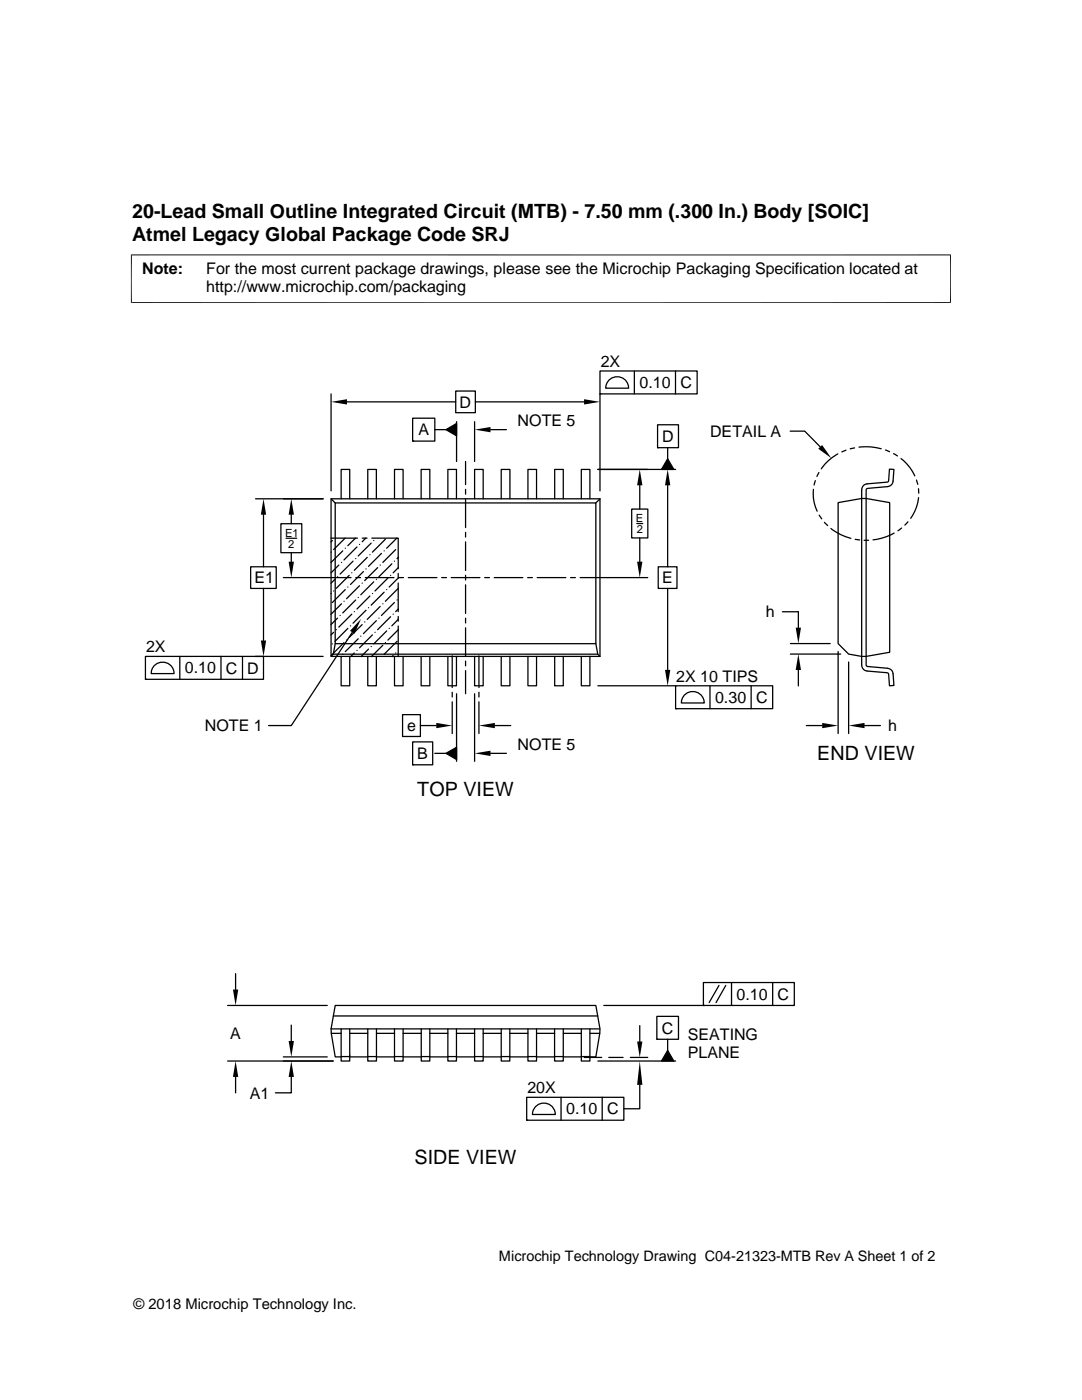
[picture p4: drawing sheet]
<svg xmlns="http://www.w3.org/2000/svg" width="216mm" height="279mm" viewBox="0 0 216 279" stroke-linecap="round" stroke-linejoin="round" font-family="sans-serif">
<g fill="none" stroke="#000" stroke-width=".25">
<path d="M66.1 78.6v19.4M90.9 78h3.9v4.4h-3.9zM119.7 78.6v19.4M119.7 74h19.4v4.6h-19.4zM119.7 78.6h.1M121.6 75.7a2.28 2.28 0 0 1 2.5-.3 2.28 2.28 0 0 1 1.3 2.1h-4.5l.3-1.2zM126.6 74v4.6M134.8 74v4.6M51 99.5h13.5M66.1 99.5h53.6v31.5h-53.6zM66.1 99.5l.8 .9M68.1 99.5v-5.8h1.7v5.8"/>
<path d="M69.2 80.2h21.7M73.4 99.5v-5.8h1.7v5.8M78.7 99.5v-5.8h1.7v5.8M82.3 83.5h4.5v4.5h-4.5zM82.3 88h.1M84 99.5v-5.8h1.8v5.8M86.8 85.7h2.2M89 85.7l2.1-1.2v2.5zM89.4 99.5v-5.8h1.7v5.8M91.1 84.2v7.9M92.9 92.1v4.6M92.9 97.7v.9"/>
<path d="M92.9 99.6v5.7M94.7 99.5v-5.8h1.7v5.8M94.7 84.2v7.9M94.8 80.2h21.7M97.9 85.7h3.1M100 99.5v-5.8h1.7v5.8M105.3 99.5v-5.8h1.8v5.8M110.7 99.5v-5.8h1.7v5.8M116 99.5v-5.8h1.7v5.8M119.3 93.7h15.5M119.7 99.5l-.8 .9M127.7 96.9v4.7"/>
<path d="M131.2 84.8h4.2v4.5h-4.2zM131.2 89.3h.1M133.2 91.6l1.3 2.1h-2.5zM133.2 89.3v2.3M133.2 96.9v16.2M157.7 86h2.9l3.1 3.2M162.3 97.7a8.1 8.1 0 0 0 .7 4.3M162.7 95.9l-.2 .9M163.4 94.3l-.4 .8M167.2 90.6l-.3 .1a9.5 9.5 0 0 0-3 2.9M168.8 89.9l-.8 .3M170.5 89.4l-.8 .2"/>
<path d="M171.4 89.2h.4a11.5 11.5 0 0 1 4 .4M172.3 96.9l.7-.3 4.2-.4 .1-.3 .2-2.3 .9 .1-.2 2.3a1.16 1.16 0 0 1-1.1 1.1l-4 .4-.3 .3v34.9l.3 .3 4 .4a1.17 1.17 0 0 1 1.1 1.1l.2 2.3-.9 .1-.2-2.4-.1-.2-4.2-.4a1.2 1.2 0 0 1-1.1-1.2v-34.9zM176.7 89.8l.8 .3M178.3 90.5l.8 .5M179.8 91.5a9.1 9.1 0 0 1 2.7 3.5M182.9 95.8l.2 .9M183.3 97.5v.9M183.3 99.3v.1a8.7 8.7 0 0 1-1.6 4M50 113.1h5.1v4.3h-5.1zM52.6 102.7v10.4M52.6 117.4v10.4M56 104.5h4.2v5.8h-4.2z"/>
<path d="M56.5 115.3h13.5M57.1 107.4h2.1M58.1 102.7v1.8M58.1 110.3v1.8M66 107.4h5.3M66.1 110.2h.1M66.1 118.4l-.1 .1M66.3 107.9l-.3 .2M66.6 117.9h.1M66.8 115.6l-.8 .8M66.9 100.4h52v28.1h-52zM67.4 115.1h.1"/>
<path d="M67.6 112.8l-1.6 1.5M68.1 112.2h.1M68.4 109.9l-2.4 2.4M68.6 120h.1M68.9 107.4l-2.3 2.3M68.9 117.7l-2.6 2.5M68.9 109.4h.1M69.4 117.2h.1M69.7 114.8l-2.6 2.6M70.2 114.3h.1M70.4 112l-2.5 2.6M70.9 107.4l-1.5 1.5"/>
<path d="M71 111.5h.1M71 119.7l-2.6 2.6M71 115.3h.9M71.2 109.2l-2.6 2.5M71.5 119.2h.1M71.7 116.9l-2.5 2.6M71.7 108.6h.1M72.3 116.4h.1M72.3 107.4h.9M72.5 114.1l-2.6 2.5M72.9 115.3h5.7M73 107.4l-.7 .7"/>
<path d="M73 113.5h.1M73.3 111.2l-2.6 2.6M73.8 110.7h.1M73.8 119l-2.6 2.5M74.1 108.4l-2.6 2.6M74.2 107.4h5.3v6.1M74.3 118.4h.1M74.6 107.9h.1M74.6 116.1l-2.6 2.6M75.1 115.6h.1M75.4 113.3l-2.6 2.6M75.9 112.8h.1"/>
<path d="M76.1 110.4l-2.6 2.6M76.6 118.2l-2.5 2.6M76.6 109.9h.1M76.9 107.6l-2.6 2.6M77.2 117.7h.1M77.4 115.4l-2.6 2.5M77.9 114.8h.1M78.2 112.5l-2.6 2.6M78.7 112h.1M79 109.7l-2.6 2.5M79.2 107.4l-2 2M79.2 119.7h.1"/>
<path d="M79.5 117.4l-2.6 2.6M79.5 114.4v1l-1.8 1.8M79.5 116.4v5.7M79.5 113.3l-1.1 1M79.5 111.2l-.3 .3M79.6 115.3h.9M81.5 115.3h5.7M88.1 115.3h1M90 115.3h5.8M92.9 106.2v1M92.9 108.1v5.8M92.9 114.8v1"/>
<path d="M92.9 116.7v5.7M96.7 115.3h1M98.6 115.3h5.7M105.3 115.3h.9M107.2 115.3h5.7M113.9 115.3h.9M115.8 115.3h13.4M126 101.6h3.3v5.8h-3.3zM127.1 104.5h1.1M127.7 107.4v4.7M131.3 113.1h3.8v4.3h-3.8zM133.2 117.4v16.3"/>
<path d="M163.5 102.8l.5 .7M164.5 104.2l.6 .7M165.8 105.5l.3 .2a11.3 11.3 0 0 0 3.7 1.7M167.2 100.3l4.7-.8h.9l4.7 .8v29.9l-4.7 .8h-.9l-2.6-.5-2.1-2.1zM170.6 107.6l.9 .2M172.4 107.8h.9M178.4 106.4a10.7 10.7 0 0 1-4.2 1.3M179.9 105.4l-.7 .5M181.2 104.1l-.6 .7M29 131h23.6v4.6h-23.6zM29 135.6h.1M30.9 132.7a2.3 2.3 0 0 1 2.5-.4 2.3 2.3 0 0 1 1.3 2.1h-4.5l.3-1.1z"/>
<path d="M35.9 131v4.6M44.1 131v4.6M48.4 131v4.6M51 131h13.5M66.3 128.5h.1M66.5 130.6l-.4 .4M66.6 126.2l-.6 .5M66.9 128.5l-.4 2.1h52.8l-.4-2.1M67.1 125.7h.1M67.4 123.4l-1.4 1.3M67.9 122.8h.1M68.1 131v5.9h1.7v-5.9"/>
<path d="M68.1 120.5l-2.1 2.1M68.4 130.6h.1M68.6 128.2l-2.5 2.6M69.2 127.7h.1M69.4 125.4l-2.6 2.6M69.9 124.9h.1M70.2 122.6l-2.6 2.6M70.3 126.2l-12.2 18.6h-4.5M70.7 130.3l-.7 .7M70.7 122.1h.1M71.2 129.8h.1M71.5 127.5l-2.6 2.5"/>
<path d="M72 127h.1M72.3 124.7l-2.6 2.5M72.8 124.1h.1M73 121.8l-2.6 2.6M73.4 131v5.9h1.7v-5.9M73.5 129.5l-1.4 1.5M73.5 121.3h.1M74.1 129h.1M74.3 126.7l-2.6 2.6M74.8 126.2h.1M75.1 123.9l-2.6 2.5M75.6 123.4h.1"/>
<path d="M75.9 121l-2.6 2.6M76.4 128.8l-2.3 2.2M76.4 120.5h.1M76.9 128.2h.1M77.2 125.9l-2.6 2.6M77.7 125.4h.1M77.9 123.1l-2.5 2.6M78.4 130.8l-.2 .2M78.4 122.6h.1M78.7 120.2l-2.6 2.6M78.7 131v5.9h1.7v-5.9M79 130.3h.1"/>
<path d="M79.2 128l-2.6 2.6M79.5 125.7l-2.1 2M79.5 123.6l-1.3 1.3M79.5 121.6l-.5 .5M79.5 123v1M79.5 124.9v6.1M84 131v5.9h1.8v-5.9M89.4 131v5.9h1.7v-5.9M90.2 130.9v6.3M90.2 138.2v.9M91.1 138.5v13.4M92.9 123.4v.9"/>
<path d="M92.9 125.3v5.7M92.9 131.9v1M92.9 133.8v4.7M94.7 131v5.9h1.7v-5.9M94.7 138.5v13.4M95.6 130.9v6.3M95.6 138.2v.9M100 131v5.9h1.7v-5.9M105.3 131v5.9h1.8v-5.9M110.7 131v5.9h1.7v-5.9M116 131v5.9h1.7v-5.9M119.3 130.6l.4 .4"/>
<path d="M119.3 136.9h15.5M134.8 136.9h19.4v4.5h-19.4zM136.7 138.6a2.29 2.29 0 0 1 2.5-.4 2.29 2.29 0 0 1 1.3 2.1h-4.5l.3-1.2zM141.7 136.9v4.5M149.9 136.9v4.5M156.1 122.1h3.2v3.2M157.7 128.4h8M157.7 130.5h10M159.3 133.7v3.2M167.2 130v16.4M169.3 132.1v14.3M80.3 142.6h3.6v4.4h-3.6z"/>
<path d="M82.3 148.1h4v4.5h-4zM82.3 152.6h.1M83.9 144.8h3.2M86.8 150.3h2.2M89 150.3l2.1-1.2v2.5zM90.2 140.1v6.3M95.6 140.1v6.3M97.9 150.3h3.1M98.7 144.8h3.2M134.8 141.4h.1M160.9 144.8h3.2M172.5 144.8h3.2"/>
<path d="M47 194.3v3.2M140.4 196.1h18.1v4.6h-18.1zM143.5 196.7l-2 3.4M144.8 196.7l-1.9 3.4M146 196.1v4.6M154.2 196.1v4.6M45.4 211.8h21.1M45.4 200.7h19.9M47 214.9v3.2M56.5 210.9h8.8M58.1 214.9v3.2h-3.2M58.1 204.6v3.2"/>
<path d="M66.1 205.3h53.6M66.1 206.2h2M66.5 202.8h52.8M68.1 210.9h-1.2l-.8-4.7v-.9l.8-4.6h52l.8 4.6v.9l-.8 4.7h-1.2M68.1 210.9h1.7M68.1 205.3v6.5h1.7v-6.5M69.8 206.2h3.6M69.8 210.9h3.6zM69.8 210.6h.1M73.4 205.3v6.5h1.7v-6.5M73.4 210.9h1.7M75.1 206.2h3.6"/>
<path d="M75.1 210.9h3.6zM78.7 210.9h1.7M78.7 205.3v6.5h1.7v-6.5M80.4 206.2h3.7M80.4 210.9h3.7zM84.1 210.9h1.7M84.1 205.3v6.5h1.7v-6.5M85.8 206.2h3.6M85.8 210.9h3.6zM89.4 205.3v6.5h1.7v-6.5M89.4 210.9h1.7M91.1 210.9h3.6z"/>
<path d="M91.1 206.2h3.6M94.7 205.3v6.5h1.7v-6.5M94.7 210.9h1.7M96.4 210.9h3.6zM96.4 206.2h3.6M100 205.3v6.5h1.7v-6.5M100 210.9h1.7M101.7 210.9h3.6zM101.7 206.2h3.6M105.1 219h19.4v4.6h-19.4zM105.3 205.3v6.5h1.8v-6.5M105.3 210.9h1.8"/>
<path d="M107.1 210.9h3.6zM107.1 206.2h3.6M110.7 210.9h1.7M110.7 205.3v6.5h1.7v-6.5M112 219v4.6M112.4 210.9h3.6zM112.4 206.2h3.6M116 205.3v6.5h1.7v-6.5M116 210.9h1.7M116.6 211h3.5M117.7 206.2h2M119.3 211.8h15.5"/>
<path d="M120.2 219v4.6M120.5 200.7h19.9M121.5 211h2.8M125.8 211h3.4M127.7 216.5v4.8h-3.2M127.7 204.7v3.2M131.1 202.8h4.3v4.6h-4.3zM131.1 207.4h.1M133.2 209.6l1.3 2.2h-2.5zM133.2 207.4v2.2M140.4 200.7h.1M105.1 223.6h.1"/>
<path d="M107 220.7a2.29 2.29 0 0 1 2.5-.4 2.29 2.29 0 0 1 1.3 2.1h-4.6l.4-1.1z"/>
</g>
<path d="M26.1 50.9h163.7M26.2 50.8v9.7M189.7 50.8v9.7M26.1 60.4h163.7" fill="none" stroke="#000" stroke-width=".2"/>
<g fill="#000">
<path d="M66.1 80.2l3.1-.5v1zM116.5 79.7l3.2 .5-3.2 .5zM89 85.7l2.1-1.2v2.5zM94.7 85.7l3.2-.5v1.1zM127.7 93.7l.5 3.2h-1.1zM133.2 93.7l.6 3.2h-1.1zM133.2 91.6l1.3 2.1h-2.5zM163.3 89.6l.7-.8 1.9 2.6zM52.6 99.5l.5 3.2h-1.1zM58.1 99.5l.6 3.2h-1.1zM57.6 112.1h1.1l-.6 3.2zM127.1 112.1h1.1l-.5 3.2z"/>
<path d="M52 127.8h1.1l-.5 3.2zM72 123.5l-1.3 3-.9-.6zM132.7 133.7h1.1l-.6 3.2zM158.8 125.3h1l-.5 3.1zM159.3 130.5l.5 3.2h-1zM87.1 144.3l3.1 .5-3.1 .5zM89 150.3l2.1-1.2v2.5zM94.7 150.3l3.2-.5v1.1zM95.6 144.8l3.1-.5v1zM164.1 144.3l3.1 .5-3.1 .5zM169.3 144.8l3.2-.5v1zM46.5 197.5h1l-.5 3.2z"/>
<path d="M47 211.8l.5 3.1h-1zM57.6 207.8h1.1l-.6 3.1zM58.1 211.8l.6 3.1h-1.1zM127.1 207.9h1.1l-.5 3.1zM127.7 211.8l.5 4.7h-1.1zM133.2 209.6l1.3 2.2h-2.5z"/>
</g>
<g font-size="3.9">
<text x="26.4" y="43.5">20-Lead Small Outline Integrated Circuit (MTB) - 7.50 mm (.300 In.) Body [SOIC]</text>
<text x="26.4" y="48">Atmel Legacy Global Package Code SRJ</text>
<text x="163.1" y="151.8">END VIEW</text>
<text x="83.3" y="158.9">TOP VIEW</text>
<text x="82.7" y="232.2">SIDE VIEW</text>
</g>
<g font-size="3.2">
<text x="28.4" y="54.6">Note:</text>
<text x="41.1" y="58.3">http://www.microchip.com/packaging</text>
<text x="41.1" y="54.6">For the most current package drawings, please see the Microchip Packaging Specification located at</text>
<text x="119.9" y="73.2">2X</text>
<text x="127.6" y="77.4">0.10</text>
<text x="135.8" y="77.5">C</text>
<text x="91.7" y="81.3">D</text>
<text x="83.5" y="86.9">A</text>
<text x="103.3" y="85">NOTE 5</text>
<text x="132.1" y="88.2">D</text>
<text x="141.7" y="87.2">DETAIL A</text>
<text x="50.8" y="116.4">E1</text>
<text x="132.1" y="116.4">E</text>
<text x="152.8" y="123.2">h</text>
<text x="29.1" y="130.2">2X</text>
<text x="36.9" y="134.4">0.10</text>
<text x="45.1" y="134.4">C</text>
<text x="49.3" y="134.4">D</text>
<text x="134.9" y="136.1">2X 10 TIPS</text>
<text x="142.7" y="140.3">0.30</text>
<text x="150.9" y="140.3">C</text>
<text x="40.9" y="145.9">NOTE 1</text>
<text x="81.2" y="145.9">e</text>
<text x="103.3" y="149.6">NOTE 5</text>
<text x="177.2" y="145.9">h</text>
<text x="83.2" y="151.5">B</text>
<text x="147" y="199.5">0.10</text>
<text x="155.2" y="199.5">C</text>
<text x="46" y="207.3">A</text>
<text x="132.1" y="206.3">C</text>
<text x="137.2" y="207.5">SEATING</text>
<text x="137.2" y="211.2">PLANE</text>
<text x="49.8" y="219.2">A1</text>
<text x="105.2" y="218.2">20X</text>
<text x="113" y="222.4">0.10</text>
<text x="121.2" y="222.4">C</text>
</g>
<g font-size="2.9">
<text x="99.6" y="251.7">Microchip Technology Drawing C04-21323-MTB Rev A Sheet 1 of 2</text>
<text x="26.6" y="261.3">© 2018 Microchip Technology Inc.</text>
</g>
<g font-size="2.2">
<text x="56.9" y="107.1">E1</text>
<text x="126.9" y="104.2">E</text>
<text x="127.1" y="106.4">2</text>
<text x="57.5" y="109.3">2</text>
</g>
</svg>
